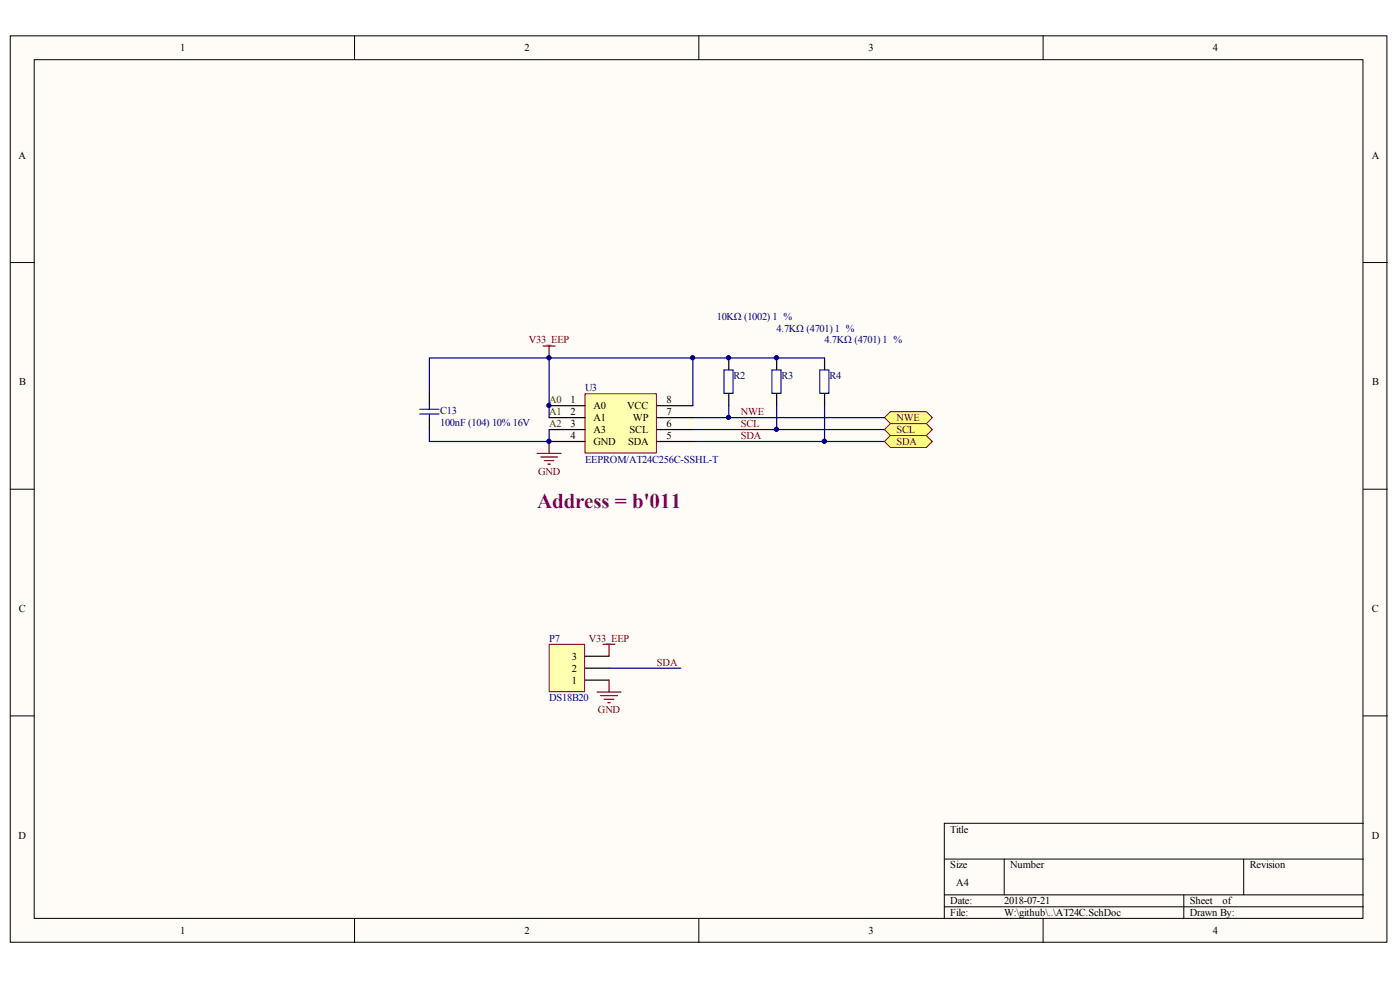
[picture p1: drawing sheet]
<svg xmlns="http://www.w3.org/2000/svg" width="288mm" height="202mm" viewBox="0 0 288 202" stroke-linecap="round" stroke-linejoin="round" font-family="sans-serif">
<g fill="#fffcf8" stroke="#000" stroke-width=".21">
<path d="M2.1 7.4h283.1v186.2h-283.1z"/>
<path d="M7 12.3h273.3v176.4h-273.3z"/>
</g>
<g fill="none" stroke="#000" stroke-width=".21">
<path d="M72.9 7.4v4.9M143.7 7.4v4.9M214.5 7.4v4.9M2.1 53.9h4.9M280.3 53.9h5M2.1 100.5h4.9M280.3 100.5h5M2.1 147.1h4.9M280.3 147.1h5M194.2 176.5h86.1M206.5 176.5v7.3M255.7 176.5v7.3"/>
<path d="M280.3 169.1h-86.1v19.6M72.9 188.7v4.9M143.7 188.7v4.9M194.2 183.8h86.1M194.2 186.3h86.1M214.5 188.7v4.9M243.4 183.8v4.9"/>
</g>
<path d="M120.3 80.9h14.7v12.1h-14.7z" fill="#ffffb0" stroke="#800000" stroke-width=".21"/>
<path d="M112.9 83.3h7.4M112.9 85.8h7.4M112.9 88.2h7.4M112.9 90.7h7.4M135.1 83.3h7.4M135.1 85.8h7.4M135.1 88.2h7.4M135.1 90.7h7.4" fill="none" stroke="#000" stroke-width=".25"/>
<path d="M112.9 88.2v2.5" fill="none" stroke="#000080" stroke-width=".25"/>
<path d="M111.7 71.1h2.4M112.9 71.1v2.4M110.5 93.1h4.9M111.2 93.9h3.4M111.9 94.6h2M112.7 95.4h.5M112.9 90.7v2.4" fill="none" stroke="#800000" stroke-width=".25"/>
<path d="M181.9 85.8l1.2-1.2h7.4l1.2 1.2-1.2 1.2h-7.4z" fill-rule="evenodd" fill="#ffff80" stroke="#800000" stroke-width=".21"/>
<path d="M149.8 73.5v2.5M159.7 73.5v2.5M169.5 73.5v2.5M88.3 80.9v2.4M88.3 85.8v2.4M149.8 80.9v2.4M159.7 80.9v2.4M169.5 80.9v2.4" fill="none" stroke="#000" stroke-width=".25"/>
<path d="M148.9 76h1.8v4.8h-1.8zM158.7 76h1.9v4.8h-1.9zM168.6 76h1.8v4.8h-1.8zM86.3 84.1h4M86.3 85.1h4M88.3 83.3v.8M88.3 85.1v.7" fill="none" stroke="#00f" stroke-width=".25"/>
<path d="M112.9 73.5h-24.6v7.4M112.9 73.5h29.6v9.8M112.9 73.5v12.3M142.5 73.5h27M88.3 88.2v2.5h24.6M142.5 85.8h39.4M142.5 88.2h39.4M142.5 90.7h39.4M149.8 83.3v2.5M159.7 83.3v4.9M169.5 83.3v7.4" fill="none" stroke="#000080" stroke-width=".25"/>
<g fill="#ffff80" stroke="#800000" stroke-width=".21">
<path d="M181.9 88.2l1.2-1.2h7.4l1.2 1.2-1.2 1.3h-7.4z" fill-rule="evenodd"/>
<path d="M181.9 90.7l1.2-1.2h7.4l1.2 1.2-1.2 1.2h-7.4z" fill-rule="evenodd"/>
</g>
<path d="M112.9 132.4h7.3v9.7h-7.3z" fill="#ffffb0" stroke="#800000" stroke-width=".21"/>
<path d="M120.3 139.7h4.9M120.3 137.3h4.9M120.3 134.8h4.9" fill="none" stroke="#000" stroke-width=".25"/>
<path d="M124 132.4h2.5M125.2 132.4v2.4M125.2 139.7v2.5M122.8 142.2h4.9M123.5 142.9h3.4M124.2 143.6h2M125 144.4h.5" fill="none" stroke="#800000" stroke-width=".25"/>
<path d="M125.2 137.3h14.8" fill="none" stroke="#000080" stroke-width=".25"/>
<g fill="#000080" stroke="#000080" stroke-width=".21">
<circle cx="112.9" cy="90.6" r=".44"/>
<circle cx="112.9" cy="83.3" r=".44"/>
<circle cx="112.9" cy="73.5" r=".44"/>
<circle cx="142.4" cy="73.5" r=".44"/>
<circle cx="149.8" cy="85.7" r=".44"/>
<circle cx="149.8" cy="73.5" r=".44"/>
<circle cx="159.6" cy="88.2" r=".44"/>
<circle cx="159.6" cy="73.5" r=".44"/>
<circle cx="169.5" cy="90.6" r=".44"/>
</g>
<text font-size="4.3" fill="#800080" x="110.5" y="104.3">Address = b'011</text>
<g font-size="2.2">
<text x="37" y="10.5">1</text>
<text x="107.8" y="10.5">2</text>
<text x="178.6" y="10.5">3</text>
<text x="249.4" y="10.5">4</text>
<text x="3.8" y="32.6">A</text>
<text x="282" y="32.6">A</text>
<text x="3.9" y="79.1">B</text>
<text x="117.3" y="82.8">1</text>
<text x="137" y="82.8">8</text>
<text x="282.1" y="79.1">B</text>
<text x="117.3" y="85.3">2</text>
<text x="117.3" y="87.7">3</text>
<text x="122" y="84">A0</text>
<text x="122" y="86.5">A1</text>
<text x="122" y="88.9">A3</text>
<text x="129" y="84">VCC</text>
<text x="129.5" y="88.9">SCL</text>
<text x="130.1" y="86.5">WP</text>
<text x="137" y="87.7">6</text>
<text x="137" y="85.3">7</text>
<text x="117.3" y="90.2">4</text>
<text x="122" y="91.4">GND</text>
<text x="129.1" y="91.4">SDA</text>
<text x="137" y="90.2">5</text>
<text x="3.9" y="125.7">C</text>
<text x="282.1" y="125.7">C</text>
<text x="117.6" y="138">2</text>
<text x="117.6" y="135.5">3</text>
<text x="117.6" y="140.4">1</text>
<text x="3.8" y="172.3">D</text>
<text x="195.4" y="171">Title</text>
<text x="282" y="172.3">D</text>
<text x="195.4" y="178.4">Size</text>
<text x="207.7" y="178.4">Number</text>
<text x="257" y="178.4">Revision</text>
<text x="195.4" y="185.8">Date:</text>
<text x="196.6" y="182.1">A4</text>
<text x="206.5" y="185.8">2018-07-21</text>
<text x="244.6" y="185.8">Sheet</text>
<text x="251.4" y="185.8">of</text>
<text x="37" y="191.9">1</text>
<text x="107.8" y="191.9">2</text>
<text x="178.6" y="191.9">3</text>
<text x="195.4" y="188.2">File:</text>
<text x="206.5" y="188.2">W:\github\..\AT24C.SchDoc</text>
<text x="244.6" y="188.2">Drawn By:</text>
<text x="249.4" y="191.9">4</text>
</g>
<g font-size="2.2" fill="#000080">
<text x="147.4" y="65.7">10KΩ (1002) ¡À1 %</text>
<text x="159.7" y="68.1">4.7KΩ (4701) ¡À1 %</text>
<text x="169.5" y="70.6">4.7KΩ (4701) ¡À1 %</text>
<text x="150.8" y="77.9">R2</text>
<text x="160.7" y="77.9">R3</text>
<text x="170.5" y="77.9">R4</text>
<text x="120.3" y="80.4">U3</text>
<text x="90.5" y="85">C13</text>
<text x="90.5" y="87.5">100nF (104) 10% 16V</text>
<text x="120.3" y="95.1">EEPROM/AT24C256C-SSHL-T</text>
<text x="112.9" y="131.8">P7</text>
<text x="112.9" y="144.1">DS18B20</text>
</g>
<g font-size="2.2" fill="#800000">
<text x="108.8" y="70.6">V33_EEP</text>
<text x="152.3" y="85.3">NWE</text>
<text x="152.3" y="87.7">SCL</text>
<text x="184.3" y="86.5">NWE</text>
<text x="184.3" y="88.9">SCL</text>
<text x="152.3" y="90.2">SDA</text>
<text x="184.3" y="91.4">SDA</text>
<text x="110.6" y="97.5">GND</text>
<text x="121.1" y="131.8">V33_EEP</text>
<text x="135.1" y="136.7">SDA</text>
<text x="123" y="146.5">GND</text>
</g>
<g font-size="2.2" fill="#008000">
<text x="112.9" y="82.8">A0</text>
<text x="112.9" y="87.7">A2</text>
<text x="112.9" y="85.3">A1</text>
</g>
</svg>
